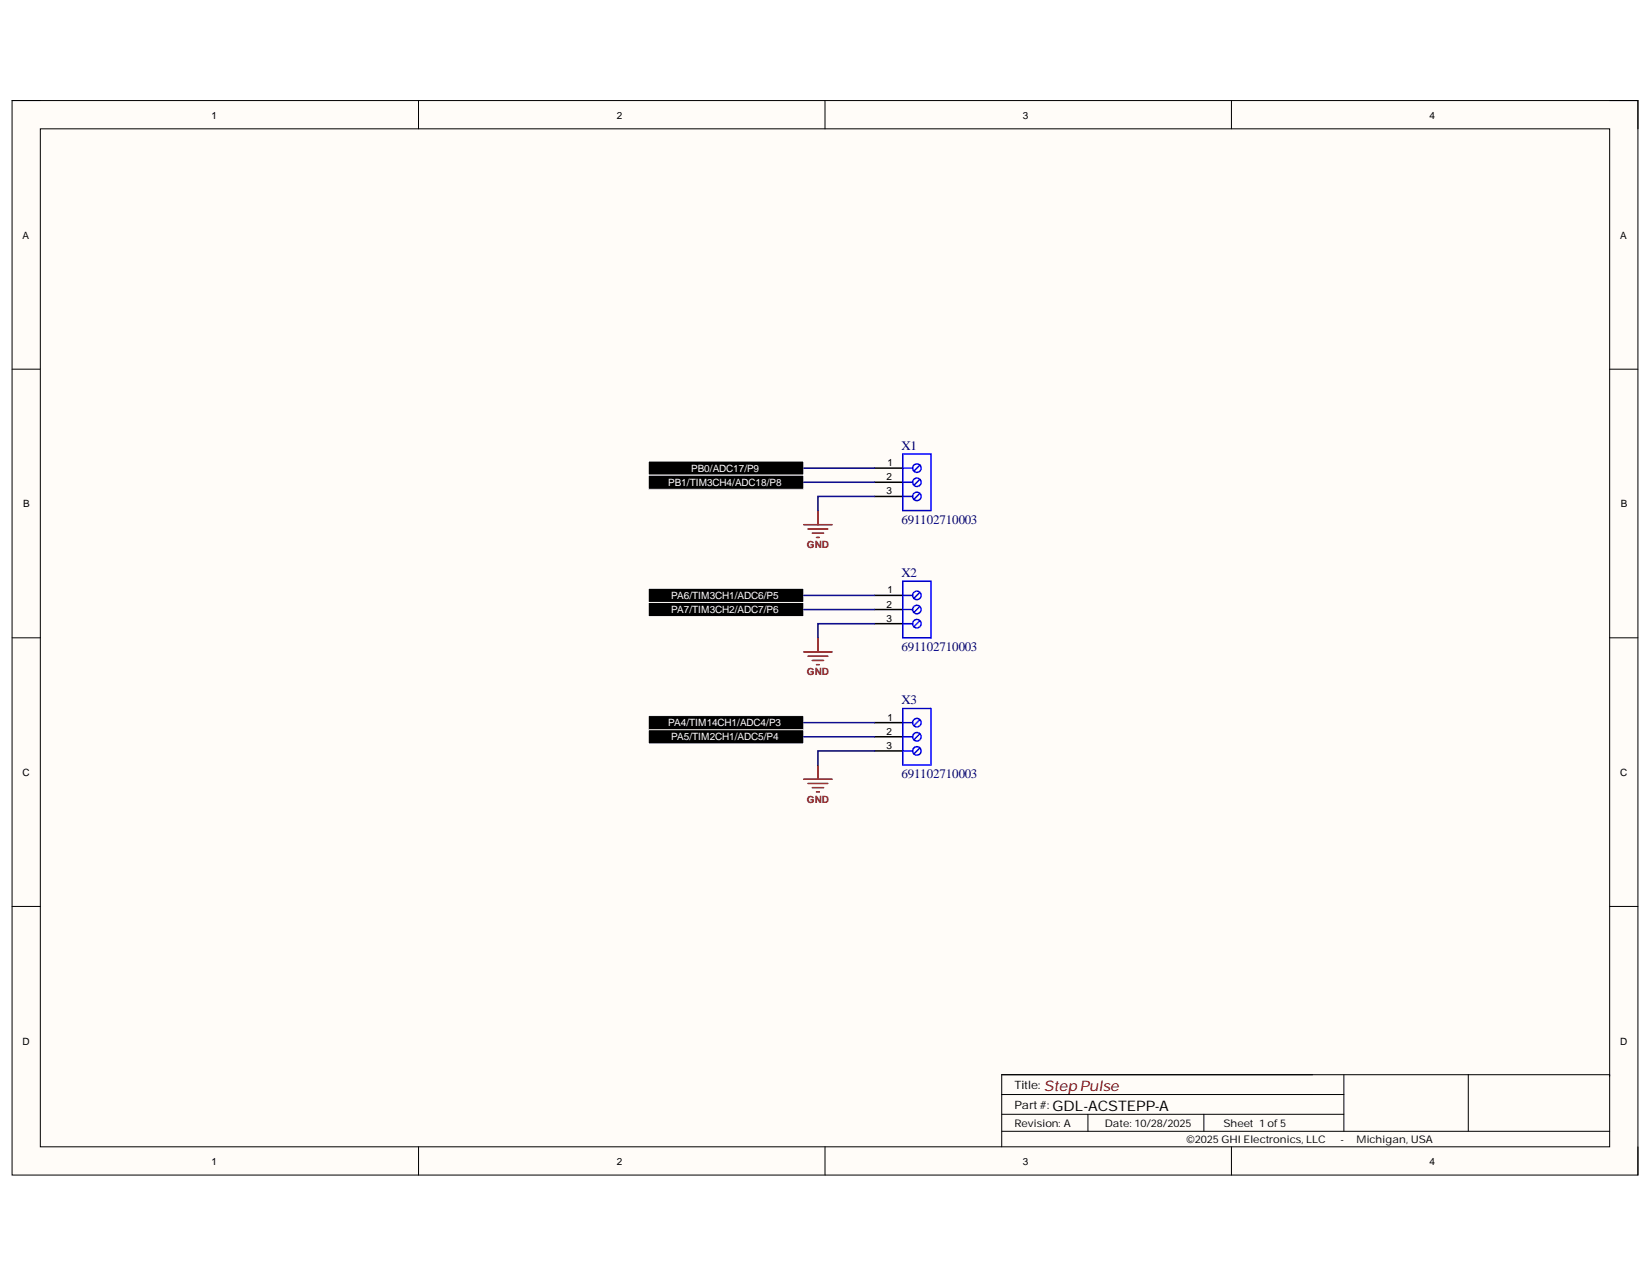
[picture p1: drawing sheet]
<svg xmlns="http://www.w3.org/2000/svg" width="279mm" height="216mm" viewBox="0 0 279 216" stroke-linecap="round" stroke-linejoin="round" font-family="sans-serif">
<path d="M2 17h275v181.7h-275z" fill-rule="evenodd" fill="#fffcf8"/>
<path d="M2 17h275v181.7h-275z" fill="none" stroke="#000" stroke-width=".17"/>
<path d="M6.8 21.8h265.4v172.1h-265.4z" fill-rule="evenodd" fill="#fffcf8"/>
<g fill="none" stroke="#000" stroke-width=".17">
<path d="M2 17h4.8M70.8 17v4.8M139.5 17v4.8M208.3 17v4.8M272.2 17h4.8v4.8M6.8 21.8h265.4v172.1h-265.4zM2 62.4h4.8M272.2 62.4h4.8M2 107.8h4.8M272.2 107.8h4.8M2 153.3h4.8M272.2 153.3h4.8"/>
<path d="M70.8 193.9v4.8M139.5 193.9v4.8M169.4 188.4h57.9M169.4 191.3h102.8M169.4 185.1h57.9M184 188.4v2.9M203.6 188.4v2.9M208.3 193.9v4.8M227.3 181.7v9.6M248.3 181.7v9.6M272.2 181.9v-.2h-102.8v12.2M277 193.9v4.8"/>
</g>
<g fill="none" stroke="#800000" stroke-width=".25">
<path d="M135.9 88.7h4.8M136.7 89.4h3.3M137.4 90.1h1.9M138.1 90.9h.5M138.3 86.3v2.4M135.9 110.2h4.8M136.7 110.9h3.3M137.4 111.7h1.9M138.1 112.4h.5M138.3 107.8v2.4M135.9 131.7h4.8M136.7 132.5h3.3"/>
<path d="M137.4 133.2h1.9M138.1 133.9h.5M138.3 129.3v2.4"/>
</g>
<g fill="#000">
<path d="M109.6 78h26.3v2.3h-26.3z" fill-rule="evenodd"/>
<path d="M109.6 80.3h26.3v2.4h-26.3z" fill-rule="evenodd"/>
<path d="M109.6 99.5h26.3v2.4h-26.3z" fill-rule="evenodd"/>
<path d="M109.6 101.9h26.3v2.3h-26.3z" fill-rule="evenodd"/>
<path d="M109.6 121h26.3v2.4h-26.3z" fill-rule="evenodd"/>
<path d="M109.6 123.4h26.3v2.4h-26.3z" fill-rule="evenodd"/>
</g>
<path d="M109.6 78h26.3v2.3h-26.3zM109.6 80.3h26.3v2.4h-26.3zM109.6 99.5h26.3v2.4h-26.3zM109.6 101.9h26.3v2.3h-26.3zM109.6 121h26.3v2.4h-26.3zM109.6 123.4h26.3v2.4h-26.3z" fill="none" stroke="#fff" stroke-width=".17"/>
<path d="M147.9 79.1h4.8M147.9 81.5h4.8M147.9 83.9h4.8M147.9 100.7h4.8M147.9 103.1h4.8M147.9 105.4h4.8M147.9 122.2h4.8M147.9 124.6h4.8M147.9 127h4.8" fill="none" stroke="#000" stroke-width=".25"/>
<g fill="none" stroke="#00f" stroke-width=".25">
<path d="M152.7 79.1h1.7M152.7 76.8h4.8v9.5h-4.8zM155.6 78.6l-1 1.1M152.7 81.5h1.7M152.7 83.9h1.7M152.7 98.3h4.8v9.5h-4.8zM155.6 81l-1 1M155.6 83.4l-1 1M152.7 119.8h4.8v9.5h-4.8zM152.7 100.7h1.7M152.7 103.1h1.7M152.7 105.4h1.7"/>
<path d="M155.6 100.2l-1 1M155.6 102.5l-1 1.1M155.6 104.9l-1 1.1M152.7 122.2h1.7M152.7 124.6h1.7M152.7 127h1.7M155.6 121.7l-1 1M155.6 124.1l-1 1M155.6 126.5l-1 1"/>
<circle cx="155.1" cy="79.1" r=".72"/>
<circle cx="155.1" cy="83.9" r=".72"/>
<circle cx="155.1" cy="81.5" r=".72"/>
<circle cx="155.1" cy="103.1" r=".72"/>
<circle cx="155.1" cy="105.4" r=".72"/>
<circle cx="155.1" cy="100.7" r=".72"/>
<circle cx="155.1" cy="124.6" r=".72"/>
<circle cx="155.1" cy="122.2" r=".72"/>
<circle cx="155.1" cy="127" r=".72"/>
</g>
<path d="M135.9 79.1h12M135.9 81.5h12M147.9 83.9h-9.6v2.4M135.9 100.7h12M135.9 103.1h12M147.9 105.4h-9.6v2.4M135.9 122.2h12M135.9 124.6h12M147.9 127h-9.6v2.3" fill="none" stroke="#000080" stroke-width=".25"/>
<text font-size="2.5" fill="#800000" x="176.6" y="184.4">Step Pulse</text>
<text font-size="2.5" x="178" y="187.8">GDL-ACSTEPP-A</text>
<g font-size="2.2" fill="#000080">
<text x="152.4" y="76.1">X1</text>
<text x="152.4" y="88.6">691102710003</text>
<text x="152.4" y="97.6">X2</text>
<text x="152.4" y="110">691102710003</text>
<text x="152.4" y="119.1">X3</text>
<text x="152.4" y="131.5">691102710003</text>
</g>
<g font-size="1.9">
<text x="171.6" y="184.1">Title:</text>
<text x="171.6" y="187.5">Part#:</text>
</g>
<g font-size="1.8">
<text x="171.6" y="190.5">Revision: A</text>
<text x="186.9" y="190.5">Date: 10/28/2025</text>
<text x="206.9" y="190.5">Sheet 1 of5</text>
<text x="200.7" y="193.3">©2025GHI Electronics, LLC</text>
<text x="226.7" y="193.3">-</text>
<text x="229.4" y="193.3">Michigan, USA</text>
</g>
<g font-size="1.7">
<text x="35.8" y="20">1</text>
<text x="104.3" y="20">2</text>
<text x="173" y="20">3</text>
<text x="241.8" y="20">4</text>
<text x="3.8" y="40.3">A</text>
<text x="274" y="40.3">A</text>
<text x="149.9" y="81.2">2</text>
<text x="149.9" y="83.6">3</text>
<text x="150.1" y="78.8">1</text>
<text x="3.9" y="85.8">B</text>
<text x="274.1" y="85.8">B</text>
<text x="150.1" y="100.3">1</text>
<text x="149.9" y="102.8">2</text>
<text x="149.9" y="105.1">3</text>
<text x="149.9" y="124.2">2</text>
<text x="150.1" y="121.9">1</text>
<text x="3.8" y="131.2">C</text>
<text x="149.9" y="126.6">3</text>
<text x="274" y="131.2">C</text>
<text x="3.8" y="176.6">D</text>
<text x="274" y="176.6">D</text>
<text x="35.8" y="196.9">1</text>
<text x="104.3" y="196.9">2</text>
<text x="173" y="196.9">3</text>
<text x="241.8" y="196.9">4</text>
</g>
<g font-size="1.7" fill="#fff">
<text x="113" y="82.1">PB1/TIM3CH4/ADC18/P8</text>
<text x="116.9" y="79.8">PB0/ADC17/P9</text>
<text x="113.5" y="101.3">PA6/TIM3CH1/ADC6/P5</text>
<text x="113.5" y="103.7">PA7/TIM3CH2/ADC7/P6</text>
<text x="113" y="122.8">PA4/TIM14CH1/ADC4/P3</text>
<text x="113.5" y="125.2">PA5/TIM2CH1/ADC5/P4</text>
</g>
<g font-size="1.7" fill="#800000">
<text x="136.5" y="92.7">GND</text>
<text x="136.5" y="114.2">GND</text>
<text x="136.5" y="135.7">GND</text>
</g>
</svg>
